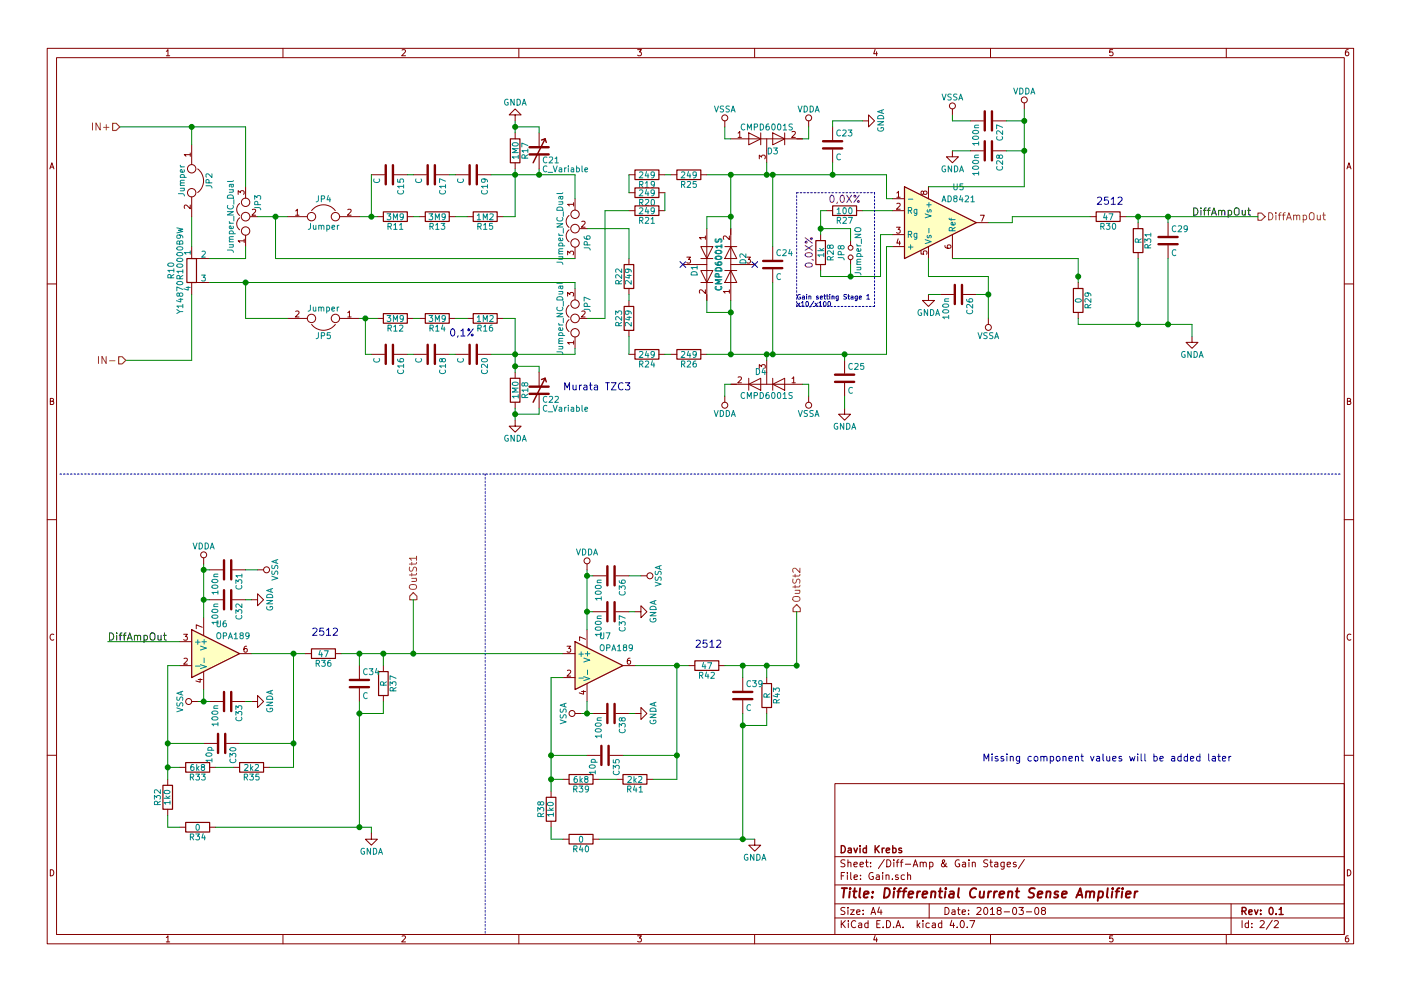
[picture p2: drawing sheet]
EESchema Schematic File Version 2
LIBS:DiffAmp-rescue
LIBS:power
LIBS:device
LIBS:transistors
LIBS:conn
LIBS:linear
LIBS:regul
LIBS:74xx
LIBS:cmos4000
LIBS:adc-dac
LIBS:memory
LIBS:xilinx
LIBS:microcontrollers
LIBS:dsp
LIBS:microchip
LIBS:analog_switches
LIBS:motorola
LIBS:texas
LIBS:intel
LIBS:audio
LIBS:interface
LIBS:digital-audio
LIBS:philips
LIBS:display
LIBS:cypress
LIBS:siliconi
LIBS:opto
LIBS:atmel
LIBS:contrib
LIBS:valves
LIBS:dkrebs
LIBS:switches
LIBS:relays
LIBS:dc-dc
LIBS:tps7a30
LIBS:tps7a49
LIBS:DiffAmp-cache
EELAYER 25 0
EELAYER END
$Descr A4 11693 8268
encoding utf-8
Sheet 2 2
Title "Differential Current Sense Amplifier"
Date "2018-03-08"
Rev "0.1"
Comp "David Krebs"
Comment1 ""
Comment2 ""
Comment3 ""
Comment4 ""
$EndDescr
$Comp
L R R28
U 1 1
P 6850 2100
F 0 "R28" V 6930 2100 50  0000 C CNN
F 1 "1k" V 6850 2100 50  0000 C CNN
F 2 "Resistors_SMD:R_0805" V 6780 2100 50  0001 C CNN
F 3 "" H 6850 2100 50  0001 C CNN
F 4 "0,0X%" V 6750 2100 60  0000 C CNN "Toleranz"
	1    6850 2100
	1    0    0    -1  
$EndComp
$Comp
L R R30
U 1 1
P 9250 1800
F 0 "R30" V 9330 1800 50  0000 C CNN
F 1 "47" V 9250 1800 50  0000 C CNN
F 2 "Resistors_SMD:R_2512" V 9180 1800 50  0001 C CNN
F 3 "" H 9250 1800 50  0001 C CNN
	1    9250 1800
	0    1    1    0   
$EndComp
$Comp
L R R31
U 1 1
P 9500 2000
F 0 "R31" V 9580 2000 50  0000 C CNN
F 1 "R" V 9500 2000 50  0000 C CNN
F 2 "Resistors_SMD:R_0805" V 9430 2000 50  0001 C CNN
F 3 "" H 9500 2000 50  0001 C CNN
	1    9500 2000
	1    0    0    -1  
$EndComp
$Comp
L C C29
U 1 1
P 9750 2000
F 0 "C29" H 9775 2100 50  0000 L CNN
F 1 "C" H 9775 1900 50  0000 L CNN
F 2 "Capacitors_SMD:C_0805" H 9788 1850 50  0001 C CNN
F 3 "" H 9750 2000 50  0001 C CNN
	1    9750 2000
	1    0    0    -1  
$EndComp
$Comp
L R R29
U 1 1
P 9000 2500
F 0 "R29" V 9080 2500 50  0000 C CNN
F 1 "0" V 9000 2500 50  0000 C CNN
F 2 "Resistors_SMD:R_0805" V 8930 2500 50  0001 C CNN
F 3 "" H 9000 2500 50  0001 C CNN
	1    9000 2500
	1    0    0    -1  
$EndComp
$Comp
L GNDA #PWR011
U 1 1
P 9950 2800
F 0 "#PWR011" H 9950 2550 50  0001 C CNN
F 1 "GNDA" H 9950 2650 50  0000 C CNN
F 2 "" H 9950 2800 50  0001 C CNN
F 3 "" H 9950 2800 50  0001 C CNN
	1    9950 2800
	1    0    0    -1  
$EndComp
$Comp
L VSSA #PWR012
U 1 1
P 8250 2650
F 0 "#PWR012" H 8250 2500 50  0001 C CNN
F 1 "VSSA" H 8250 2800 50  0000 C CNN
F 2 "" H 8250 2650 50  0001 C CNN
F 3 "" H 8250 2650 50  0001 C CNN
	1    8250 2650
	-1   0    0    1   
$EndComp
$Comp
L VDDA #PWR013
U 1 1
P 8550 900
F 0 "#PWR013" H 8550 750 50  0001 C CNN
F 1 "VDDA" H 8550 1050 50  0000 C CNN
F 2 "" H 8550 900 50  0001 C CNN
F 3 "" H 8550 900 50  0001 C CNN
	1    8550 900 
	1    0    0    -1  
$EndComp
$Comp
L C C28
U 1 1
P 8250 1250
F 0 "C28" H 8275 1350 50  0000 L CNN
F 1 "100n" H 8275 1150 50  0000 L CNN
F 2 "Capacitors_SMD:C_0805" H 8288 1100 50  0001 C CNN
F 3 "" H 8250 1250 50  0001 C CNN
	1    8250 1250
	0    1    1    0   
$EndComp
$Comp
L GNDA #PWR014
U 1 1
P 7950 1250
F 0 "#PWR014" H 7950 1000 50  0001 C CNN
F 1 "GNDA" H 7950 1100 50  0000 C CNN
F 2 "" H 7950 1250 50  0001 C CNN
F 3 "" H 7950 1250 50  0001 C CNN
	1    7950 1250
	1    0    0    -1  
$EndComp
$Comp
L C C26
U 1 1
P 8000 2450
F 0 "C26" H 8025 2550 50  0000 L CNN
F 1 "100n" H 8025 2350 50  0000 L CNN
F 2 "Capacitors_SMD:C_0805" H 8038 2300 50  0001 C CNN
F 3 "" H 8000 2450 50  0001 C CNN
	1    8000 2450
	0    1    1    0   
$EndComp
$Comp
L GNDA #PWR015
U 1 1
P 7750 2450
F 0 "#PWR015" H 7750 2200 50  0001 C CNN
F 1 "GNDA" H 7750 2300 50  0000 C CNN
F 2 "" H 7750 2450 50  0001 C CNN
F 3 "" H 7750 2450 50  0001 C CNN
	1    7750 2450
	1    0    0    -1  
$EndComp
Text HLabel 10500 1800 2    60   Output ~ 0
DiffAmpOut
$Comp
L VDDA #PWR016
U 1 1
P 6750 1050
F 0 "#PWR016" H 6750 900 50  0001 C CNN
F 1 "VDDA" H 6750 1200 50  0000 C CNN
F 2 "" H 6750 1050 50  0001 C CNN
F 3 "" H 6750 1050 50  0001 C CNN
	1    6750 1050
	1    0    0    -1  
$EndComp
$Comp
L VSSA #PWR017
U 1 1
P 6050 1050
F 0 "#PWR017" H 6050 900 50  0001 C CNN
F 1 "VSSA" H 6050 1200 50  0000 C CNN
F 2 "" H 6050 1050 50  0001 C CNN
F 3 "" H 6050 1050 50  0001 C CNN
	1    6050 1050
	1    0    0    -1  
$EndComp
$Comp
L D_x2_Serial_AKC D4
U 1 1
P 6400 3200
F 0 "D4" H 6450 3100 50  0000 C CNN
F 1 "CMPD6001S" H 6400 3300 50  0000 C CNN
F 2 "TO_SOT_Packages_SMD:SOT-23" H 6400 3200 50  0001 C CNN
F 3 "" H 6400 3200 50  0001 C CNN
	1    6400 3200
	-1   0    0    1   
$EndComp
$Comp
L VDDA #PWR018
U 1 1
P 6050 3300
F 0 "#PWR018" H 6050 3150 50  0001 C CNN
F 1 "VDDA" H 6050 3450 50  0000 C CNN
F 2 "" H 6050 3300 50  0001 C CNN
F 3 "" H 6050 3300 50  0001 C CNN
	1    6050 3300
	-1   0    0    1   
$EndComp
$Comp
L VSSA #PWR019
U 1 1
P 6750 3300
F 0 "#PWR019" H 6750 3150 50  0001 C CNN
F 1 "VSSA" H 6750 3450 50  0000 C CNN
F 2 "" H 6750 3300 50  0001 C CNN
F 3 "" H 6750 3300 50  0001 C CNN
	1    6750 3300
	-1   0    0    1   
$EndComp
$Comp
L R R24
U 1 1
P 5400 2950
F 0 "R24" V 5480 2950 50  0000 C CNN
F 1 "249" V 5400 2950 50  0000 C CNN
F 2 "Resistors_SMD:R_0805" V 5330 2950 50  0001 C CNN
F 3 "" H 5400 2950 50  0001 C CNN
	1    5400 2950
	0    1    1    0   
$EndComp
$Comp
L R_Shunt R10
U 1 1
P 1600 2250
F 0 "R10" V 1425 2250 50  0000 C CNN
F 1 "Y14870R10000B9W" V 1500 2250 50  0000 C CNN
F 2 "DiffAmp:CSM2512" V 1530 2250 50  0001 C CNN
F 3 "" H 1600 2250 50  0001 C CNN
	1    1600 2250
	1    0    0    -1  
$EndComp
$Comp
L R R14
U 1 1
P 3650 2650
F 0 "R14" V 3730 2650 50  0000 C CNN
F 1 "3M9" V 3650 2650 50  0000 C CNN
F 2 "Resistors_SMD:R_0805" V 3580 2650 50  0001 C CNN
F 3 "" H 3650 2650 50  0001 C CNN
	1    3650 2650
	0    1    1    0   
$EndComp
$Comp
L R R16
U 1 1
P 4050 2650
F 0 "R16" V 4130 2650 50  0000 C CNN
F 1 "1M2" V 4050 2650 50  0000 C CNN
F 2 "Resistors_SMD:R_0805" V 3980 2650 50  0001 C CNN
F 3 "" H 4050 2650 50  0001 C CNN
	1    4050 2650
	0    1    1    0   
$EndComp
$Comp
L R R18
U 1 1
P 4300 3250
F 0 "R18" V 4380 3250 50  0000 C CNN
F 1 "1M0" V 4300 3250 50  0000 C CNN
F 2 "Resistors_SMD:R_0805" V 4230 3250 50  0001 C CNN
F 3 "" H 4300 3250 50  0001 C CNN
	1    4300 3250
	1    0    0    -1  
$EndComp
$Comp
L R R12
U 1 1
P 3300 2650
F 0 "R12" V 3380 2650 50  0000 C CNN
F 1 "3M9" V 3300 2650 50  0000 C CNN
F 2 "Resistors_SMD:R_0805" V 3230 2650 50  0001 C CNN
F 3 "" H 3300 2650 50  0001 C CNN
	1    3300 2650
	0    1    1    0   
$EndComp
Text Notes 3750 2800 0    60   ~ 0
0,1%
$Comp
L GNDA #PWR020
U 1 1
P 4300 3500
F 0 "#PWR020" H 4300 3250 50  0001 C CNN
F 1 "GNDA" H 4300 3350 50  0000 C CNN
F 2 "" H 4300 3500 50  0001 C CNN
F 3 "" H 4300 3500 50  0001 C CNN
	1    4300 3500
	1    0    0    -1  
$EndComp
$Comp
L R R13
U 1 1
P 3650 1800
F 0 "R13" V 3730 1800 50  0000 C CNN
F 1 "3M9" V 3650 1800 50  0000 C CNN
F 2 "Resistors_SMD:R_0805" V 3580 1800 50  0001 C CNN
F 3 "" H 3650 1800 50  0001 C CNN
	1    3650 1800
	0    1    1    0   
$EndComp
$Comp
L R R15
U 1 1
P 4050 1800
F 0 "R15" V 4130 1800 50  0000 C CNN
F 1 "1M2" V 4050 1800 50  0000 C CNN
F 2 "Resistors_SMD:R_0805" V 3980 1800 50  0001 C CNN
F 3 "" H 4050 1800 50  0001 C CNN
	1    4050 1800
	0    1    1    0   
$EndComp
$Comp
L R R11
U 1 1
P 3300 1800
F 0 "R11" V 3380 1800 50  0000 C CNN
F 1 "3M9" V 3300 1800 50  0000 C CNN
F 2 "Resistors_SMD:R_0805" V 3230 1800 50  0001 C CNN
F 3 "" H 3300 1800 50  0001 C CNN
	1    3300 1800
	0    1    1    0   
$EndComp
$Comp
L R R17
U 1 1
P 4300 1250
F 0 "R17" V 4380 1250 50  0000 C CNN
F 1 "1M0" V 4300 1250 50  0000 C CNN
F 2 "Resistors_SMD:R_0805" V 4230 1250 50  0001 C CNN
F 3 "" H 4300 1250 50  0001 C CNN
	1    4300 1250
	1    0    0    -1  
$EndComp
$Comp
L GNDA #PWR021
U 1 1
P 4300 1000
F 0 "#PWR021" H 4300 750 50  0001 C CNN
F 1 "GNDA" H 4300 850 50  0000 C CNN
F 2 "" H 4300 1000 50  0001 C CNN
F 3 "" H 4300 1000 50  0001 C CNN
	1    4300 1000
	-1   0    0    1   
$EndComp
$Comp
L C C24
U 1 1
P 6450 2200
F 0 "C24" H 6475 2300 50  0000 L CNN
F 1 "C" H 6475 2100 50  0000 L CNN
F 2 "Capacitors_SMD:C_0805" H 6488 2050 50  0001 C CNN
F 3 "" H 6450 2200 50  0001 C CNN
	1    6450 2200
	1    0    0    -1  
$EndComp
$Comp
L C C23
U 1 1
P 6950 1200
F 0 "C23" H 6975 1300 50  0000 L CNN
F 1 "C" H 6975 1100 50  0000 L CNN
F 2 "Capacitors_SMD:C_0805" H 6988 1050 50  0001 C CNN
F 3 "" H 6950 1200 50  0001 C CNN
	1    6950 1200
	1    0    0    -1  
$EndComp
$Comp
L C C25
U 1 1
P 7050 3150
F 0 "C25" H 7075 3250 50  0000 L CNN
F 1 "C" H 7075 3050 50  0000 L CNN
F 2 "Capacitors_SMD:C_0805" H 7088 3000 50  0001 C CNN
F 3 "" H 7050 3150 50  0001 C CNN
	1    7050 3150
	1    0    0    -1  
$EndComp
$Comp
L GNDA #PWR022
U 1 1
P 7200 1000
F 0 "#PWR022" H 7200 750 50  0001 C CNN
F 1 "GNDA" H 7200 850 50  0000 C CNN
F 2 "" H 7200 1000 50  0001 C CNN
F 3 "" H 7200 1000 50  0001 C CNN
	1    7200 1000
	0    -1   -1   0   
$EndComp
$Comp
L GNDA #PWR023
U 1 1
P 7050 3400
F 0 "#PWR023" H 7050 3150 50  0001 C CNN
F 1 "GNDA" H 7050 3250 50  0000 C CNN
F 2 "" H 7050 3400 50  0001 C CNN
F 3 "" H 7050 3400 50  0001 C CNN
	1    7050 3400
	1    0    0    -1  
$EndComp
$Comp
L AD8421-RESCUE-DiffAmp U5
U 1 1
P 7850 1850
F 0 "U5" H 8000 2150 50  0000 C CNN
F 1 "AD8421" H 8000 2050 50  0000 C CNN
F 2 "Housings_SOIC:SOIC-8_3.9x4.9mm_Pitch1.27mm" H 7550 1850 50  0001 C CNN
F 3 "" H 8200 1450 50  0001 C CNN
	1    7850 1850
	1    0    0    -1  
$EndComp
$Comp
L D_x2_Serial_AKC D3
U 1 1
P 6400 1150
F 0 "D3" H 6450 1050 50  0000 C CNN
F 1 "CMPD6001S" H 6400 1250 50  0000 C CNN
F 2 "TO_SOT_Packages_SMD:SOT-23" H 6400 1150 50  0001 C CNN
F 3 "" H 6400 1150 50  0001 C CNN
	1    6400 1150
	1    0    0    -1  
$EndComp
$Comp
L C C27
U 1 1
P 8250 1000
F 0 "C27" H 8275 1100 50  0000 L CNN
F 1 "100n" H 8275 900 50  0000 L CNN
F 2 "Capacitors_SMD:C_0805" H 8288 850 50  0001 C CNN
F 3 "" H 8250 1000 50  0001 C CNN
	1    8250 1000
	0    1    1    0   
$EndComp
$Comp
L VSSA #PWR024
U 1 1
P 7950 950
F 0 "#PWR024" H 7950 800 50  0001 C CNN
F 1 "VSSA" H 7950 1100 50  0000 C CNN
F 2 "" H 7950 950 50  0001 C CNN
F 3 "" H 7950 950 50  0001 C CNN
	1    7950 950 
	1    0    0    -1  
$EndComp
$Comp
L D_x2_Serial_AKC D1
U 1 1
P 5900 2200
F 0 "D1" H 5950 2100 50  0000 C CNN
F 1 "CMPD6001S" H 5900 2300 50  0000 C CNN
F 2 "TO_SOT_Packages_SMD:SOT-23" H 5900 2200 50  0001 C CNN
F 3 "" H 5900 2200 50  0001 C CNN
	1    5900 2200
	0    1    1    0   
$EndComp
$Comp
L D_x2_Serial_AKC D2
U 1 1
P 6100 2200
F 0 "D2" H 6150 2100 50  0000 C CNN
F 1 "CMPD6001S" H 6100 2300 50  0000 C CNN
F 2 "TO_SOT_Packages_SMD:SOT-23" H 6100 2200 50  0001 C CNN
F 3 "" H 6100 2200 50  0001 C CNN
	1    6100 2200
	0    -1   -1   0   
$EndComp
$Comp
L Jumper_NO_Small JP8
U 1 1
P 7100 2100
F 0 "JP8" H 7100 2180 50  0000 C CNN
F 1 "Jumper_NO" H 7110 2040 50  0000 C CNN
F 2 "Pin_Headers:Pin_Header_Straight_1x02_Pitch2.54mm" H 7100 2100 50  0001 C CNN
F 3 "" H 7100 2100 50  0001 C CNN
	1    7100 2100
	0    -1   -1   0   
$EndComp
$Comp
L R R27
U 1 1
P 7050 1750
F 0 "R27" V 7130 1750 50  0000 C CNN
F 1 "100" V 7050 1750 50  0000 C CNN
F 2 "Resistors_SMD:R_0805" V 6980 1750 50  0001 C CNN
F 3 "" H 7050 1750 50  0001 C CNN
F 4 "0,0X%" V 6950 1750 60  0000 C CNN "Toleranz"
	1    7050 1750
	0    1    1    0   
$EndComp
$Comp
L R R22
U 1 1
P 5250 2300
F 0 "R22" V 5330 2300 50  0000 C CNN
F 1 "249" V 5250 2300 50  0000 C CNN
F 2 "Resistors_SMD:R_0805" V 5180 2300 50  0001 C CNN
F 3 "" H 5250 2300 50  0001 C CNN
	1    5250 2300
	-1   0    0    1   
$EndComp
$Comp
L R R23
U 1 1
P 5250 2650
F 0 "R23" V 5330 2650 50  0000 C CNN
F 1 "249" V 5250 2650 50  0000 C CNN
F 2 "Resistors_SMD:R_0805" V 5180 2650 50  0001 C CNN
F 3 "" H 5250 2650 50  0001 C CNN
	1    5250 2650
	-1   0    0    1   
$EndComp
$Comp
L R R26
U 1 1
P 5750 2950
F 0 "R26" V 5830 2950 50  0000 C CNN
F 1 "249" V 5750 2950 50  0000 C CNN
F 2 "Resistors_SMD:R_0805" V 5680 2950 50  0001 C CNN
F 3 "" H 5750 2950 50  0001 C CNN
	1    5750 2950
	0    1    1    0   
$EndComp
$Comp
L R R19
U 1 1
P 5400 1450
F 0 "R19" V 5480 1450 50  0000 C CNN
F 1 "249" V 5400 1450 50  0000 C CNN
F 2 "Resistors_SMD:R_0805" V 5330 1450 50  0001 C CNN
F 3 "" H 5400 1450 50  0001 C CNN
	1    5400 1450
	0    1    1    0   
$EndComp
$Comp
L R R25
U 1 1
P 5750 1450
F 0 "R25" V 5830 1450 50  0000 C CNN
F 1 "249" V 5750 1450 50  0000 C CNN
F 2 "Resistors_SMD:R_0805" V 5680 1450 50  0001 C CNN
F 3 "" H 5750 1450 50  0001 C CNN
	1    5750 1450
	0    1    1    0   
$EndComp
$Comp
L R R20
U 1 1
P 5400 1600
F 0 "R20" V 5480 1600 50  0000 C CNN
F 1 "249" V 5400 1600 50  0000 C CNN
F 2 "Resistors_SMD:R_0805" V 5330 1600 50  0001 C CNN
F 3 "" H 5400 1600 50  0001 C CNN
	1    5400 1600
	0    1    1    0   
$EndComp
$Comp
L R R21
U 1 1
P 5400 1750
F 0 "R21" V 5480 1750 50  0000 C CNN
F 1 "249" V 5400 1750 50  0000 C CNN
F 2 "Resistors_SMD:R_0805" V 5330 1750 50  0001 C CNN
F 3 "" H 5400 1750 50  0001 C CNN
	1    5400 1750
	0    1    1    0   
$EndComp
$Comp
L C C15
U 1 1
P 3250 1450
F 0 "C15" H 3275 1550 50  0000 L CNN
F 1 "C" H 3275 1350 50  0000 L CNN
F 2 "Capacitors_SMD:C_0805" H 3288 1300 50  0001 C CNN
F 3 "" H 3250 1450 50  0001 C CNN
	1    3250 1450
	0    1    1    0   
$EndComp
$Comp
L C C17
U 1 1
P 3600 1450
F 0 "C17" H 3625 1550 50  0000 L CNN
F 1 "C" H 3625 1350 50  0000 L CNN
F 2 "Capacitors_SMD:C_0805" H 3638 1300 50  0001 C CNN
F 3 "" H 3600 1450 50  0001 C CNN
	1    3600 1450
	0    1    1    0   
$EndComp
$Comp
L C C16
U 1 1
P 3250 2950
F 0 "C16" H 3275 3050 50  0000 L CNN
F 1 "C" H 3275 2850 50  0000 L CNN
F 2 "Capacitors_SMD:C_0805" H 3288 2800 50  0001 C CNN
F 3 "" H 3250 2950 50  0001 C CNN
	1    3250 2950
	0    1    1    0   
$EndComp
$Comp
L C C19
U 1 1
P 3950 1450
F 0 "C19" H 3975 1550 50  0000 L CNN
F 1 "C" H 3975 1350 50  0000 L CNN
F 2 "Capacitors_SMD:C_0805" H 3988 1300 50  0001 C CNN
F 3 "" H 3950 1450 50  0001 C CNN
	1    3950 1450
	0    1    1    0   
$EndComp
$Comp
L C C18
U 1 1
P 3600 2950
F 0 "C18" H 3625 3050 50  0000 L CNN
F 1 "C" H 3625 2850 50  0000 L CNN
F 2 "Capacitors_SMD:C_0805" H 3638 2800 50  0001 C CNN
F 3 "" H 3600 2950 50  0001 C CNN
	1    3600 2950
	0    1    1    0   
$EndComp
$Comp
L C C20
U 1 1
P 3950 2950
F 0 "C20" H 3975 3050 50  0000 L CNN
F 1 "C" H 3975 2850 50  0000 L CNN
F 2 "Capacitors_SMD:C_0805" H 3988 2800 50  0001 C CNN
F 3 "" H 3950 2950 50  0001 C CNN
	1    3950 2950
	0    1    1    0   
$EndComp
Connection ~ 9000 2300
Wire Wire Line
	9000 2650 9000 2700
Wire Wire Line
	9000 2700 9950 2700
Wire Wire Line
	9500 2700 9500 2150
Wire Wire Line
	9750 2700 9750 2150
Connection ~ 9500 2700
Wire Wire Line
	9950 2700 9950 2800
Connection ~ 9750 2700
Wire Wire Line
	9750 1800 9750 1850
Wire Wire Line
	9400 1800 10500 1800
Wire Wire Line
	9500 1850 9500 1800
Connection ~ 9500 1800
Wire Wire Line
	9100 1800 8450 1800
Wire Wire Line
	8550 1250 8400 1250
Connection ~ 8550 1250
Wire Wire Line
	8100 1250 7950 1250
Wire Wire Line
	8250 2450 8150 2450
Connection ~ 8250 2450
Wire Wire Line
	7850 2450 7750 2450
Connection ~ 9750 1800
Wire Wire Line
	6100 1150 6050 1150
Wire Wire Line
	6050 1150 6050 1050
Wire Wire Line
	6700 1150 6750 1150
Wire Wire Line
	6750 1150 6750 1050
Wire Wire Line
	6700 3200 6750 3200
Wire Wire Line
	6750 3200 6750 3300
Wire Wire Line
	6100 3200 6050 3200
Wire Wire Line
	6050 3200 6050 3300
Wire Wire Line
	1600 1800 1600 2050
Wire Wire Line
	1050 3000 1600 3000
Wire Wire Line
	1600 3000 1600 2450
Wire Wire Line
	1000 1050 2050 1050
Wire Wire Line
	1750 2150 2050 2150
Wire Wire Line
	3450 2650 3500 2650
Wire Wire Line
	3800 2650 3900 2650
Wire Wire Line
	4200 2650 4300 2650
Wire Wire Line
	4300 2650 4300 3100
Wire Wire Line
	4300 3400 4300 3500
Wire Wire Line
	3450 1800 3500 1800
Wire Wire Line
	3800 1800 3900 1800
Wire Wire Line
	4300 1800 4200 1800
Wire Wire Line
	4300 1000 4300 1100
Wire Wire Line
	4300 1400 4300 1800
Wire Wire Line
	3000 1800 3150 1800
Wire Wire Line
	4900 2650 5050 2650
Wire Wire Line
	4900 1900 5250 1900
Wire Wire Line
	7200 1000 6950 1000
Wire Wire Line
	6950 1000 6950 1050
Wire Wire Line
	8250 1850 8450 1850
Wire Wire Line
	8450 1850 8450 1800
Wire Wire Line
	8550 1550 7750 1550
Wire Wire Line
	8550 900  8550 1550
Wire Wire Line
	8250 2300 8250 2650
Wire Wire Line
	8250 2300 7750 2300
Wire Wire Line
	7750 2300 7750 2150
Wire Wire Line
	7950 2150 9000 2150
Wire Wire Line
	9000 2150 9000 2350
Wire Wire Line
	8100 1000 7950 1000
Wire Wire Line
	7950 1000 7950 950 
Wire Wire Line
	8400 1000 8550 1000
Connection ~ 8550 1000
Wire Wire Line
	5550 2950 5600 2950
Wire Wire Line
	5900 2950 7400 2950
Wire Wire Line
	5900 1450 7400 1450
Wire Wire Line
	5600 1450 5550 1450
Wire Wire Line
	5250 1450 5250 1600
Wire Wire Line
	5550 1600 5550 1750
Wire Wire Line
	5250 1750 5050 1750
Wire Wire Line
	5050 1750 5050 2650
Wire Wire Line
	3100 1450 3100 1800
Connection ~ 3100 1800
Wire Wire Line
	3400 2950 3450 2950
Wire Wire Line
	3750 2950 3800 2950
Wire Wire Line
	4100 2950 4800 2950
Connection ~ 4300 2950
Wire Wire Line
	4100 1450 4800 1450
Connection ~ 4300 1450
Wire Wire Line
	3800 1450 3750 1450
Wire Wire Line
	3450 1450 3400 1450
$Comp
L C_Variable C21
U 1 1
P 4500 1250
F 0 "C21" H 4525 1175 50  0000 L CNN
F 1 "C_Variable" H 4525 1100 50  0000 L CNN
F 2 "Capacitors_SMD:C_Trimmer_Murata_TZC3" H 4500 1250 50  0001 C CNN
F 3 "" H 4500 1250 50  0001 C CNN
	1    4500 1250
	1    0    0    -1  
$EndComp
$Comp
L C_Variable C22
U 1 1
P 4500 3250
F 0 "C22" H 4525 3175 50  0000 L CNN
F 1 "C_Variable" H 4525 3100 50  0000 L CNN
F 2 "Capacitors_SMD:C_Trimmer_Murata_TZC3" H 4500 3250 50  0001 C CNN
F 3 "" H 4500 3250 50  0001 C CNN
	1    4500 3250
	1    0    0    -1  
$EndComp
Wire Wire Line
	4500 3100 4500 3050
Wire Wire Line
	4500 3050 4300 3050
Connection ~ 4300 3050
Wire Wire Line
	4300 3450 4500 3450
Wire Wire Line
	4500 3450 4500 3400
Connection ~ 4300 3450
Wire Wire Line
	4300 1050 4500 1050
Wire Wire Line
	4500 1050 4500 1100
Connection ~ 4300 1050
Wire Wire Line
	4500 1450 4500 1400
Text Notes 9150 1700 0    60   ~ 0
2512
Text HLabel 1000 1050 0    60   Input ~ 0
IN+
Text HLabel 1050 3000 0    60   Input ~ 0
IN-
$Comp
L Jumper JP2
U 1 1
P 1600 1500
F 0 "JP2" H 1600 1650 50  0000 C CNN
F 1 "Jumper" H 1600 1420 50  0000 C CNN
F 2 "Pin_Headers:Pin_Header_Straight_1x02_Pitch2.54mm" H 1600 1500 50  0001 C CNN
F 3 "" H 1600 1500 50  0001 C CNN
	1    1600 1500
	0    1    1    0   
$EndComp
Wire Wire Line
	1600 1050 1600 1200
Connection ~ 1600 1050
$Comp
L Jumper_NC_Dual JP3
U 1 1
P 2050 1800
F 0 "JP3" H 2100 1700 50  0000 L CNN
F 1 "Jumper_NC_Dual" H 2050 1900 50  0000 C BNN
F 2 "Pin_Headers:Pin_Header_Straight_1x03_Pitch2.54mm" H 2050 1800 50  0001 C CNN
F 3 "" H 2050 1800 50  0001 C CNN
	1    2050 1800
	0    -1   -1   0   
$EndComp
Wire Wire Line
	2050 2150 2050 2050
Wire Wire Line
	2050 1050 2050 1550
$Comp
L Jumper JP4
U 1 1
P 2700 1800
F 0 "JP4" H 2700 1950 50  0000 C CNN
F 1 "Jumper" H 2700 1720 50  0000 C CNN
F 2 "Pin_Headers:Pin_Header_Straight_1x02_Pitch2.54mm" H 2700 1800 50  0001 C CNN
F 3 "" H 2700 1800 50  0001 C CNN
	1    2700 1800
	1    0    0    -1  
$EndComp
$Comp
L Jumper JP5
U 1 1
P 2700 2650
F 0 "JP5" H 2700 2800 50  0000 C CNN
F 1 "Jumper" H 2700 2570 50  0000 C CNN
F 2 "Pin_Headers:Pin_Header_Straight_1x02_Pitch2.54mm" H 2700 2650 50  0001 C CNN
F 3 "" H 2700 2650 50  0001 C CNN
	1    2700 2650
	-1   0    0    1   
$EndComp
Wire Wire Line
	2050 2650 2400 2650
Wire Wire Line
	3000 2650 3150 2650
$Comp
L Jumper_NC_Dual JP6
U 1 1
P 4800 1900
F 0 "JP6" H 4850 1800 50  0000 L CNN
F 1 "Jumper_NC_Dual" H 4800 2000 50  0000 C BNN
F 2 "Pin_Headers:Pin_Header_Straight_1x03_Pitch2.54mm" H 4800 1900 50  0001 C CNN
F 3 "" H 4800 1900 50  0001 C CNN
	1    4800 1900
	0    -1   1    0   
$EndComp
$Comp
L Jumper_NC_Dual JP7
U 1 1
P 4800 2650
F 0 "JP7" H 4850 2550 50  0000 L CNN
F 1 "Jumper_NC_Dual" H 4800 2750 50  0000 C BNN
F 2 "Pin_Headers:Pin_Header_Straight_1x03_Pitch2.54mm" H 4800 2650 50  0001 C CNN
F 3 "" H 4800 2650 50  0001 C CNN
	1    4800 2650
	0    -1   -1   0   
$EndComp
Wire Wire Line
	1750 2350 4800 2350
Wire Wire Line
	2050 2350 2050 2650
Wire Wire Line
	4800 2350 4800 2400
Connection ~ 2050 2350
Wire Wire Line
	3100 2950 3050 2950
Wire Wire Line
	3050 2950 3050 2650
Connection ~ 3050 2650
Wire Wire Line
	4800 1450 4800 1650
Connection ~ 4500 1450
Wire Wire Line
	4800 2150 2300 2150
Wire Wire Line
	2300 2150 2300 1800
Wire Wire Line
	2150 1800 2400 1800
Connection ~ 2300 1800
Wire Wire Line
	4800 2950 4800 2900
NoConn ~ 6300 2200
NoConn ~ 5700 2200
$Comp
L OPA189 U6
U 1 1
P 1800 5450
F 0 "U6" H 1800 5700 50  0000 L CNN
F 1 "OPA189" H 1800 5600 50  0000 L CNN
F 2 "Housings_SOIC:SOIC-8_3.9x4.9mm_Pitch1.27mm" H 1850 5500 50  0001 C CNN
F 3 "" H 1950 5600 50  0001 C CNN
	1    1800 5450
	1    0    0    -1  
$EndComp
$Comp
L C C32
U 1 1
P 1900 5000
F 0 "C32" H 1925 5100 50  0000 L CNN
F 1 "100n" H 1925 4900 50  0000 L CNN
F 2 "Capacitors_SMD:C_0805" H 1938 4850 50  0001 C CNN
F 3 "" H 1900 5000 50  0001 C CNN
	1    1900 5000
	0    1    1    0   
$EndComp
$Comp
L C C33
U 1 1
P 1900 5850
F 0 "C33" H 1925 5950 50  0000 L CNN
F 1 "100n" H 1925 5750 50  0000 L CNN
F 2 "Capacitors_SMD:C_0805" H 1938 5700 50  0001 C CNN
F 3 "" H 1900 5850 50  0001 C CNN
	1    1900 5850
	0    1    1    0   
$EndComp
$Comp
L GNDA #PWR025
U 1 1
P 2100 5000
F 0 "#PWR025" H 2100 4750 50  0001 C CNN
F 1 "GNDA" H 2100 4850 50  0000 C CNN
F 2 "" H 2100 5000 50  0001 C CNN
F 3 "" H 2100 5000 50  0001 C CNN
	1    2100 5000
	0    -1   -1   0   
$EndComp
$Comp
L GNDA #PWR026
U 1 1
P 2100 5850
F 0 "#PWR026" H 2100 5600 50  0001 C CNN
F 1 "GNDA" H 2100 5700 50  0000 C CNN
F 2 "" H 2100 5850 50  0001 C CNN
F 3 "" H 2100 5850 50  0001 C CNN
	1    2100 5850
	0    -1   -1   0   
$EndComp
$Comp
L R R33
U 1 1
P 1650 6400
F 0 "R33" V 1730 6400 50  0000 C CNN
F 1 "6k8" V 1650 6400 50  0000 C CNN
F 2 "Resistors_SMD:R_0805" V 1580 6400 50  0001 C CNN
F 3 "" H 1650 6400 50  0001 C CNN
	1    1650 6400
	0    1    1    0   
$EndComp
$Comp
L R R35
U 1 1
P 2100 6400
F 0 "R35" V 2180 6400 50  0000 C CNN
F 1 "2k2" V 2100 6400 50  0000 C CNN
F 2 "Resistors_SMD:R_0805" V 2030 6400 50  0001 C CNN
F 3 "" H 2100 6400 50  0001 C CNN
	1    2100 6400
	0    1    1    0   
$EndComp
$Comp
L R R32
U 1 1
P 1400 6650
F 0 "R32" V 1480 6650 50  0000 C CNN
F 1 "1k0" V 1400 6650 50  0000 C CNN
F 2 "Resistors_SMD:R_0805" V 1330 6650 50  0001 C CNN
F 3 "" H 1400 6650 50  0001 C CNN
	1    1400 6650
	-1   0    0    1   
$EndComp
$Comp
L C C30
U 1 1
P 1850 6200
F 0 "C30" H 1875 6300 50  0000 L CNN
F 1 "10p" H 1875 6100 50  0000 L CNN
F 2 "Capacitors_SMD:C_0805" H 1888 6050 50  0001 C CNN
F 3 "" H 1850 6200 50  0001 C CNN
	1    1850 6200
	0    1    1    0   
$EndComp
Wire Wire Line
	1700 4700 1700 5150
Wire Wire Line
	1700 5000 1750 5000
Wire Wire Line
	2100 5000 2050 5000
Wire Wire Line
	2100 5850 2050 5850
Wire Wire Line
	1650 5850 1750 5850
Wire Wire Line
	1700 5850 1700 5750
Wire Wire Line
	2100 5450 2550 5450
Wire Wire Line
	2450 5450 2450 6400
Wire Wire Line
	2450 6400 2250 6400
Wire Wire Line
	2000 6200 2450 6200
Connection ~ 2450 6200
Wire Wire Line
	1950 6400 1800 6400
Wire Wire Line
	1400 5550 1400 6500
Wire Wire Line
	1400 5550 1500 5550
Wire Wire Line
	1700 6200 1400 6200
Connection ~ 1400 6200
$Comp
L R R36
U 1 1
P 2700 5450
F 0 "R36" V 2780 5450 50  0000 C CNN
F 1 "47" V 2700 5450 50  0000 C CNN
F 2 "Resistors_SMD:R_2512" V 2630 5450 50  0001 C CNN
F 3 "" H 2700 5450 50  0001 C CNN
	1    2700 5450
	0    1    1    0   
$EndComp
$Comp
L R R37
U 1 1
P 3200 5700
F 0 "R37" V 3280 5700 50  0000 C CNN
F 1 "R" V 3200 5700 50  0000 C CNN
F 2 "Resistors_SMD:R_0805" V 3130 5700 50  0001 C CNN
F 3 "" H 3200 5700 50  0001 C CNN
	1    3200 5700
	1    0    0    -1  
$EndComp
$Comp
L C C34
U 1 1
P 3000 5700
F 0 "C34" H 3025 5800 50  0000 L CNN
F 1 "C" H 3025 5600 50  0000 L CNN
F 2 "Capacitors_SMD:C_0805" H 3038 5550 50  0001 C CNN
F 3 "" H 3000 5700 50  0001 C CNN
	1    3000 5700
	1    0    0    -1  
$EndComp
Connection ~ 2450 5450
Wire Wire Line
	2850 5450 4700 5450
Wire Wire Line
	3000 5450 3000 5550
Wire Wire Line
	3200 5450 3200 5550
Connection ~ 3000 5450
Wire Wire Line
	3200 5850 3200 5950
Wire Wire Line
	3200 5950 3000 5950
Wire Wire Line
	3000 5850 3000 6900
Wire Wire Line
	1400 6400 1500 6400
Connection ~ 1400 6400
$Comp
L R R34
U 1 1
P 1650 6900
F 0 "R34" V 1730 6900 50  0000 C CNN
F 1 "0" V 1650 6900 50  0000 C CNN
F 2 "Resistors_SMD:R_0805" V 1580 6900 50  0001 C CNN
F 3 "" H 1650 6900 50  0001 C CNN
	1    1650 6900
	0    1    1    0   
$EndComp
Wire Wire Line
	1400 6900 1500 6900
Wire Wire Line
	1800 6900 3100 6900
Connection ~ 3000 5950
Connection ~ 3000 6900
Wire Wire Line
	1500 5350 900  5350
Text HLabel 3450 5000 1    60   Output ~ 0
OutSt1
Wire Wire Line
	3450 5450 3450 5000
Connection ~ 3200 5450
$Comp
L OPA189 U7
U 1 1
P 5000 5550
F 0 "U7" H 5000 5800 50  0000 L CNN
F 1 "OPA189" H 5000 5700 50  0000 L CNN
F 2 "Housings_SOIC:SOIC-8_3.9x4.9mm_Pitch1.27mm" H 5050 5600 50  0001 C CNN
F 3 "" H 5150 5700 50  0001 C CNN
	1    5000 5550
	1    0    0    -1  
$EndComp
$Comp
L C C37
U 1 1
P 5100 5100
F 0 "C37" H 5125 5200 50  0000 L CNN
F 1 "100n" H 5125 5000 50  0000 L CNN
F 2 "Capacitors_SMD:C_0805" H 5138 4950 50  0001 C CNN
F 3 "" H 5100 5100 50  0001 C CNN
	1    5100 5100
	0    1    1    0   
$EndComp
$Comp
L C C38
U 1 1
P 5100 5950
F 0 "C38" H 5125 6050 50  0000 L CNN
F 1 "100n" H 5125 5850 50  0000 L CNN
F 2 "Capacitors_SMD:C_0805" H 5138 5800 50  0001 C CNN
F 3 "" H 5100 5950 50  0001 C CNN
	1    5100 5950
	0    1    1    0   
$EndComp
$Comp
L GNDA #PWR027
U 1 1
P 5300 5100
F 0 "#PWR027" H 5300 4850 50  0001 C CNN
F 1 "GNDA" H 5300 4950 50  0000 C CNN
F 2 "" H 5300 5100 50  0001 C CNN
F 3 "" H 5300 5100 50  0001 C CNN
	1    5300 5100
	0    -1   -1   0   
$EndComp
$Comp
L GNDA #PWR028
U 1 1
P 5300 5950
F 0 "#PWR028" H 5300 5700 50  0001 C CNN
F 1 "GNDA" H 5300 5800 50  0000 C CNN
F 2 "" H 5300 5950 50  0001 C CNN
F 3 "" H 5300 5950 50  0001 C CNN
	1    5300 5950
	0    -1   -1   0   
$EndComp
$Comp
L R R39
U 1 1
P 4850 6500
F 0 "R39" V 4930 6500 50  0000 C CNN
F 1 "6k8" V 4850 6500 50  0000 C CNN
F 2 "Resistors_SMD:R_0805" V 4780 6500 50  0001 C CNN
F 3 "" H 4850 6500 50  0001 C CNN
	1    4850 6500
	0    1    1    0   
$EndComp
$Comp
L R R41
U 1 1
P 5300 6500
F 0 "R41" V 5380 6500 50  0000 C CNN
F 1 "2k2" V 5300 6500 50  0000 C CNN
F 2 "Resistors_SMD:R_0805" V 5230 6500 50  0001 C CNN
F 3 "" H 5300 6500 50  0001 C CNN
	1    5300 6500
	0    1    1    0   
$EndComp
$Comp
L R R38
U 1 1
P 4600 6750
F 0 "R38" V 4680 6750 50  0000 C CNN
F 1 "1k0" V 4600 6750 50  0000 C CNN
F 2 "Resistors_SMD:R_0805" V 4530 6750 50  0001 C CNN
F 3 "" H 4600 6750 50  0001 C CNN
	1    4600 6750
	-1   0    0    1   
$EndComp
$Comp
L C C35
U 1 1
P 5050 6300
F 0 "C35" H 5075 6400 50  0000 L CNN
F 1 "10p" H 5075 6200 50  0000 L CNN
F 2 "Capacitors_SMD:C_0805" H 5088 6150 50  0001 C CNN
F 3 "" H 5050 6300 50  0001 C CNN
	1    5050 6300
	0    1    1    0   
$EndComp
Wire Wire Line
	4900 4750 4900 5250
Wire Wire Line
	4900 5100 4950 5100
Wire Wire Line
	5300 5100 5250 5100
Wire Wire Line
	5300 5950 5250 5950
Wire Wire Line
	4850 5950 4950 5950
Wire Wire Line
	4900 5950 4900 5850
Wire Wire Line
	5300 5550 5750 5550
Wire Wire Line
	5650 5550 5650 6500
Wire Wire Line
	5650 6500 5450 6500
Wire Wire Line
	5200 6300 5650 6300
Connection ~ 5650 6300
Wire Wire Line
	5150 6500 5000 6500
Wire Wire Line
	4600 5650 4600 6600
Wire Wire Line
	4600 5650 4700 5650
Wire Wire Line
	4900 6300 4600 6300
Connection ~ 4600 6300
$Comp
L R R42
U 1 1
P 5900 5550
F 0 "R42" V 5980 5550 50  0000 C CNN
F 1 "47" V 5900 5550 50  0000 C CNN
F 2 "Resistors_SMD:R_2512" V 5830 5550 50  0001 C CNN
F 3 "" H 5900 5550 50  0001 C CNN
	1    5900 5550
	0    1    1    0   
$EndComp
$Comp
L R R43
U 1 1
P 6400 5800
F 0 "R43" V 6480 5800 50  0000 C CNN
F 1 "R" V 6400 5800 50  0000 C CNN
F 2 "Resistors_SMD:R_0805" V 6330 5800 50  0001 C CNN
F 3 "" H 6400 5800 50  0001 C CNN
	1    6400 5800
	1    0    0    -1  
$EndComp
$Comp
L C C39
U 1 1
P 6200 5800
F 0 "C39" H 6225 5900 50  0000 L CNN
F 1 "C" H 6225 5700 50  0000 L CNN
F 2 "Capacitors_SMD:C_0805" H 6238 5650 50  0001 C CNN
F 3 "" H 6200 5800 50  0001 C CNN
	1    6200 5800
	1    0    0    -1  
$EndComp
Connection ~ 5650 5550
Wire Wire Line
	6200 5550 6200 5650
Wire Wire Line
	6400 5550 6400 5650
Connection ~ 6200 5550
Wire Wire Line
	6400 5950 6400 6050
Wire Wire Line
	6400 6050 6200 6050
Wire Wire Line
	6200 5950 6200 7000
Wire Wire Line
	4600 6500 4700 6500
Connection ~ 4600 6500
$Comp
L R R40
U 1 1
P 4850 7000
F 0 "R40" V 4930 7000 50  0000 C CNN
F 1 "0" V 4850 7000 50  0000 C CNN
F 2 "Resistors_SMD:R_0805" V 4780 7000 50  0001 C CNN
F 3 "" H 4850 7000 50  0001 C CNN
	1    4850 7000
	0    1    1    0   
$EndComp
Wire Wire Line
	4600 7000 4700 7000
Wire Wire Line
	5000 7000 6300 7000
Connection ~ 6200 6050
Connection ~ 6200 7000
$Comp
L GNDA #PWR029
U 1 1
P 6300 7000
F 0 "#PWR029" H 6300 6750 50  0001 C CNN
F 1 "GNDA" H 6300 6850 50  0000 C CNN
F 2 "" H 6300 7000 50  0001 C CNN
F 3 "" H 6300 7000 50  0001 C CNN
	1    6300 7000
	1    0    0    -1  
$EndComp
Text HLabel 6650 5100 1    60   Output ~ 0
OutSt2
Wire Wire Line
	6650 5550 6650 5100
Connection ~ 6400 5550
Connection ~ 3450 5450
Connection ~ 6650 5550
$Comp
L C C31
U 1 1
P 1900 4750
F 0 "C31" H 1925 4850 50  0000 L CNN
F 1 "100n" H 1925 4650 50  0000 L CNN
F 2 "Capacitors_SMD:C_0805" H 1938 4600 50  0001 C CNN
F 3 "" H 1900 4750 50  0001 C CNN
	1    1900 4750
	0    1    1    0   
$EndComp
$Comp
L VSSA #PWR030
U 1 1
P 2150 4750
F 0 "#PWR030" H 2150 4600 50  0001 C CNN
F 1 "VSSA" H 2150 4900 50  0000 C CNN
F 2 "" H 2150 4750 50  0001 C CNN
F 3 "" H 2150 4750 50  0001 C CNN
	1    2150 4750
	0    1    1    0   
$EndComp
Wire Wire Line
	2150 4750 2050 4750
Wire Wire Line
	1750 4750 1700 4750
Connection ~ 1700 5000
$Comp
L C C36
U 1 1
P 5100 4800
F 0 "C36" H 5125 4900 50  0000 L CNN
F 1 "100n" H 5125 4700 50  0000 L CNN
F 2 "Capacitors_SMD:C_0805" H 5138 4650 50  0001 C CNN
F 3 "" H 5100 4800 50  0001 C CNN
	1    5100 4800
	0    1    1    0   
$EndComp
$Comp
L VSSA #PWR031
U 1 1
P 5350 4800
F 0 "#PWR031" H 5350 4650 50  0001 C CNN
F 1 "VSSA" H 5350 4950 50  0000 C CNN
F 2 "" H 5350 4800 50  0001 C CNN
F 3 "" H 5350 4800 50  0001 C CNN
	1    5350 4800
	0    1    1    0   
$EndComp
Wire Wire Line
	5350 4800 5250 4800
Wire Wire Line
	4950 4800 4900 4800
Wire Wire Line
	6050 5550 6650 5550
Text Notes 2600 5300 0    60   ~ 0
2512
Text Notes 5800 5400 0    60   ~ 0
2512
Wire Wire Line
	4600 6900 4600 7000
Wire Wire Line
	3100 6900 3100 6950
$Comp
L GNDA #PWR032
U 1 1
P 3100 6950
F 0 "#PWR032" H 3100 6700 50  0001 C CNN
F 1 "GNDA" H 3100 6800 50  0000 C CNN
F 2 "" H 3100 6950 50  0001 C CNN
F 3 "" H 3100 6950 50  0001 C CNN
	1    3100 6950
	1    0    0    -1  
$EndComp
Wire Wire Line
	1400 6900 1400 6800
$Comp
L VDDA #PWR033
U 1 1
P 1700 4700
F 0 "#PWR033" H 1700 4550 50  0001 C CNN
F 1 "VDDA" H 1700 4850 50  0000 C CNN
F 2 "" H 1700 4700 50  0001 C CNN
F 3 "" H 1700 4700 50  0001 C CNN
	1    1700 4700
	1    0    0    -1  
$EndComp
$Comp
L VSSA #PWR034
U 1 1
P 1650 5850
F 0 "#PWR034" H 1650 5700 50  0001 C CNN
F 1 "VSSA" H 1650 6000 50  0000 C CNN
F 2 "" H 1650 5850 50  0001 C CNN
F 3 "" H 1650 5850 50  0001 C CNN
	1    1650 5850
	0    -1   -1   0   
$EndComp
$Comp
L VSSA #PWR035
U 1 1
P 4850 5950
F 0 "#PWR035" H 4850 5800 50  0001 C CNN
F 1 "VSSA" H 4850 6100 50  0000 C CNN
F 2 "" H 4850 5950 50  0001 C CNN
F 3 "" H 4850 5950 50  0001 C CNN
	1    4850 5950
	0    -1   -1   0   
$EndComp
$Comp
L VDDA #PWR036
U 1 1
P 4900 4750
F 0 "#PWR036" H 4900 4600 50  0001 C CNN
F 1 "VDDA" H 4900 4900 50  0000 C CNN
F 2 "" H 4900 4750 50  0001 C CNN
F 3 "" H 4900 4750 50  0001 C CNN
	1    4900 4750
	1    0    0    -1  
$EndComp
Connection ~ 4900 5100
Connection ~ 4900 4800
Connection ~ 4900 5950
Connection ~ 1700 4750
Connection ~ 1700 5850
Text Label 9950 1800 0    60   ~ 0
DiffAmpOut
Text Label 900  5350 0    60   ~ 0
DiffAmpOut
Wire Wire Line
	5250 1900 5250 2150
Wire Wire Line
	5250 2450 5250 2500
Wire Wire Line
	5250 2800 5250 2950
Wire Wire Line
	7450 1650 7400 1650
Wire Wire Line
	7400 1650 7400 1450
Wire Wire Line
	6950 1350 6950 1450
Connection ~ 6950 1450
Wire Wire Line
	7450 1750 7200 1750
Wire Wire Line
	6900 1750 6850 1750
Wire Wire Line
	6850 1750 6850 1950
Wire Wire Line
	6850 2250 6850 2300
Wire Wire Line
	6850 2300 7350 2300
Wire Wire Line
	7100 2300 7100 2200
Wire Wire Line
	7350 2300 7350 1950
Wire Wire Line
	7350 1950 7450 1950
Connection ~ 7100 2300
Wire Wire Line
	7450 2050 7400 2050
Wire Wire Line
	7400 2050 7400 2950
Wire Wire Line
	5900 2500 5900 2600
Wire Wire Line
	5900 2600 6100 2600
Wire Wire Line
	6100 2500 6100 2950
Connection ~ 6100 2950
Connection ~ 6100 2600
Wire Wire Line
	6100 1450 6100 1900
Wire Wire Line
	6100 1800 5900 1800
Wire Wire Line
	5900 1800 5900 1900
Connection ~ 6100 1450
Connection ~ 6100 1800
Wire Wire Line
	6450 2050 6450 1450
Connection ~ 6450 1450
Wire Wire Line
	6450 2350 6450 2950
Connection ~ 6450 2950
Wire Wire Line
	6400 2950 6400 3000
Connection ~ 6400 2950
Wire Wire Line
	6400 1450 6400 1350
Connection ~ 6400 1450
Wire Wire Line
	7050 3300 7050 3400
Wire Wire Line
	7050 3000 7050 2950
Connection ~ 7050 2950
Wire Wire Line
	7100 2000 7100 1900
Wire Wire Line
	7100 1900 6850 1900
Connection ~ 6850 1900
Wire Notes Line
	6650 1600 7300 1600
Wire Notes Line
	7300 1600 7300 2550
Wire Notes Line
	7300 2550 6650 2550
Wire Notes Line
	6650 2550 6650 1600
Text Notes 6650 2550 0    39   ~ 0
Gain setting Stage 1\nx10/x100
Text Notes 8200 6350 0    59   ~ 0
Missing component values will be added later
Wire Notes Line
	500  3950 11200 3950
Wire Notes Line
	4050 3950 4050 7800
Text Notes 4700 3250 0    60   ~ 0
Murata TZC3
$EndSCHEMATC
